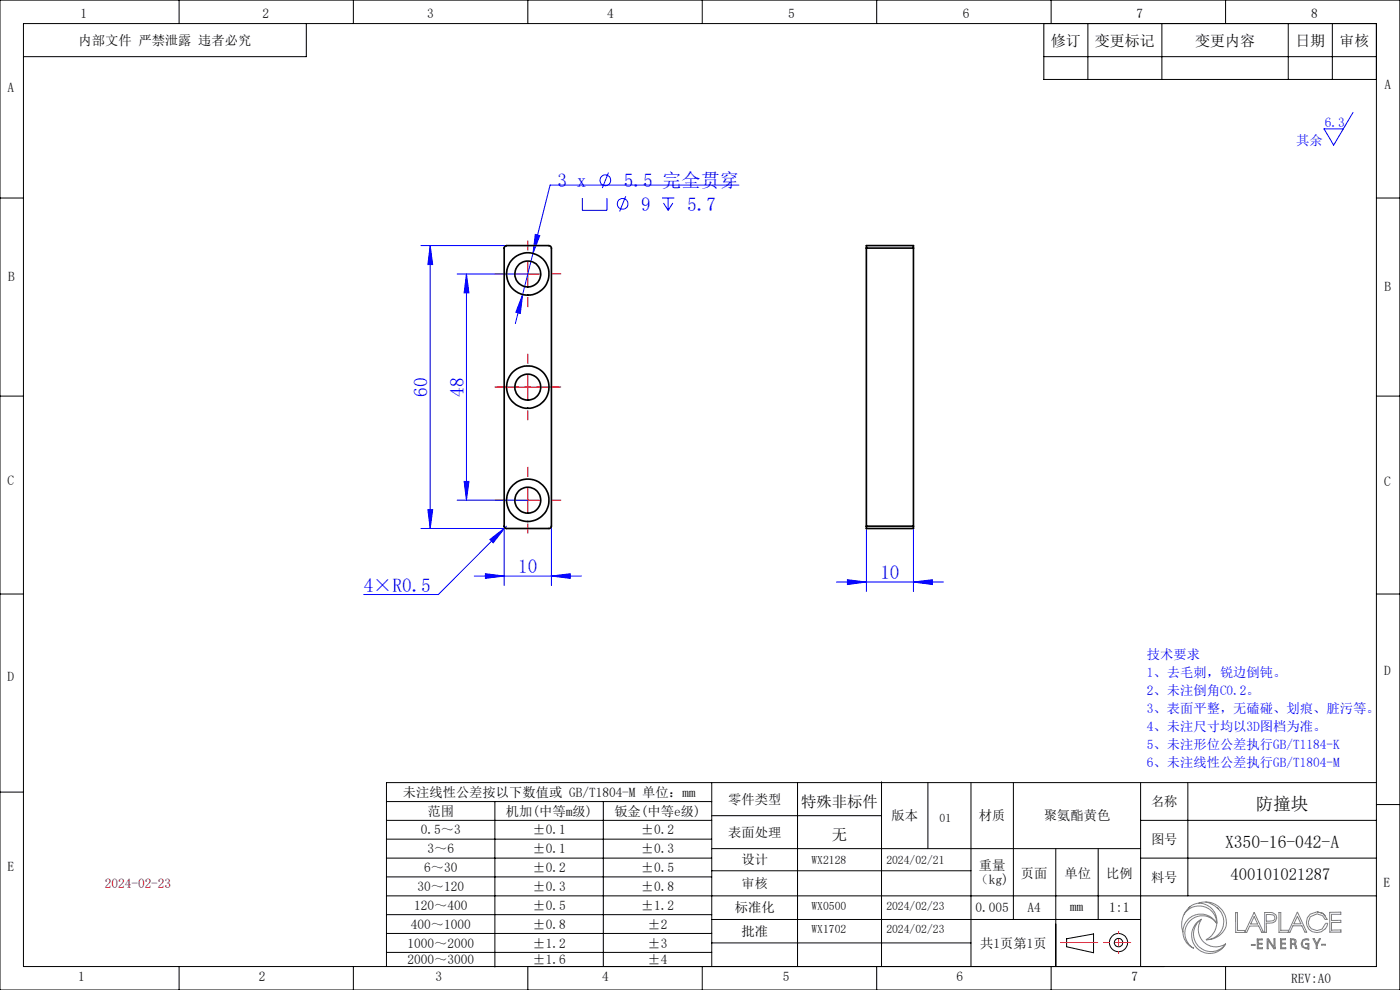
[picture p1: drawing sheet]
<svg xmlns="http://www.w3.org/2000/svg" width="297mm" height="210mm" viewBox="0 0 297 210" stroke-linecap="round" stroke-linejoin="round" font-family="sans-serif">
<g fill="none" stroke="#00f" stroke-width=".21">
<path d="M129.1 36.6l-1.3 3.3M156.8 39.3h-40.1l-7.4 29.3M287 23.9l-4.1 6.9-2-3.5h4.1M89.3 52.1h18.2M91.3 52.1v60M91.3 52.1l.5 4h-1zM97 58.1h15M99 58.1v48M99 58.1l.5 4h-1zM113.6 49.7l.9 .3-1.4 3.8zM123.5 42v2.6h5.3v-2.6M132.8 41.6l-1.4 3.3"/>
<path d="M140.4 42h2.7M140.8 43.1l.9 1.5M141.7 42v2.6M142.7 43.1l-1 1.5M110.9 62.5l-.5 4-1-.3zM89.3 112.1h18.2M90.8 108.1h1l-.5 4zM97 106.1h15M98.5 102.1h1l-.5 4zM103.9 114.4l3.2-2.4-2.5 3.1zM107 111.6v12.6M107.5 111.6l-14.5 14.5h-15.8"/>
<path d="M117 111.6v12.6M183.8 112.1v13.4M193.8 112.1v13.4M100.6 122.2h22.7M103 121.7l4 .5-4 .5zM117 122.2l4-.5v1zM177.4 123.5h22.7M179.8 123l4 .5-4 .5zM193.8 123.5l4-.5v1z"/>
<circle cx="128.4" cy="38.3" r="1.15"/>
<circle cx="132.1" cy="43.2" r="1.14"/>
</g>
<g fill="none" stroke="#000" stroke-width=".21">
<path d="M0 0h297v210h-297zM5 5h287v200h-287zM38 0v5M65 5v7h-60M75 0v5M112 0v5M149 0v5M186 0v5M221.4 5v11.9h70.6M221.4 12h70.6M223 0v5M230.8 5v11.9"/>
<path d="M246.5 5v11.9M260 0v5M273.3 5v11.9M282.6 5v11.9M0 42h5M292 42h5M0 84h5M292 84h5M0 126h5M292 126h5M0 168h5M82 174h69"/>
<path d="M82 170h69M82 178h69M105 170v35.1M128 170v35M151 173h36M151 166v39M169.2 166v39M187 165.8v39.2M196.8 166v14M206 166v39M215 166v29M242 166v39"/>
<path d="M242 174h50M252 166v24M292 166h-210v39M292 170.7h5M82 190h210M82 182h69M82 186h69M82 194h69M82 198h69M151 180h91M151 184.7h55M151 195h91"/>
<path d="M224 180v25M226.3 199.1l5.7-1v4l-5.7-1.3zM233 180v15M242 182h50M38 205v5M75 205v5M82 202h69M112 205v5M149 205v5M151 200h55M186 205v5M223 205v5"/>
<path d="M260 205v5"/>
<circle cx="237.3" cy="199.9" r="1.92"/>
<circle cx="237.3" cy="199.9" r=".89"/>
</g>
<g fill="none" stroke="#808080" stroke-width=".21">
<path d="M251.2 194a3.7 3.7 0 0 1 4.2-1.7 3.7 3.7 0 0 1 2.7 3.6M252.6 192.2a4.9 4.9 0 0 0-1.6 5.6M254.2 191.6a4.3 4.3 0 0 1 4.6 1 4.3 4.3 0 0 1 1.1 4.5 4.4 4.4 0 0 1-4.1 2.2M254.2 191.6a3.3 3.3 0 0 0-2.1 1M254.2 191.6a3.8 3.8 0 0 1 3.9 4.3M254.9 195a3.8 3.8 0 0 0-1 6.1 3.8 3.8 0 0 0 6.1-.9M254.9 195a3.7 3.7 0 0 0 .4 4.7 3.7 3.7 0 0 0 4.7 .5M254.9 195a3.7 3.7 0 0 0-.6 5.7 3.7 3.7 0 0 0 5.7-.5M255.7 191.3a5.7 5.7 0 0 1 2.9 1.6M258.1 192.4a3.8 3.8 0 0 1 1.3 4.3 3.8 3.8 0 0 1-3.6 2.6M258.1 195.9a3.7 3.7 0 0 0-5.7-.5 3.7 3.7 0 0 0 .9 5.7 3.7 3.7 0 0 1-2.3-3.3M258.1 195.9a4.2 4.2 0 0 1-2.3 3.4"/>
<path d="M258.1 195.9a3.8 3.8 0 0 0-4.3-1.9 3.8 3.8 0 0 0-2.8 3.8M264.1 197.7l2-4.1 1.9 4.2h-.3l-.7-1.4-1.9 .1-.6 1.3h-2.4v-4.2h.4v3.8h1.6v.4M266.1 194.4l.7 1.6h-1.5zM266.7 199.2h1.1v.2h-.9v.7h.8v.2h-.8v.7h.9v.3h-1.1zM268.3 193.6a2.75 2.75 0 0 1 2.4 .5l.2 .6a1.5 1.5 0 0 1-1.9 1.1h-.4l.1 2h-.4zM268.6 194l1.5 .1a.69 .69 0 0 1 0 1.2l-1.5 .1zM269 199.4v1.9h-.2v-2.1h.3l1.2 1.8M269 199.4l1.2 1.9h.3v-2.2h-.2v1.9M269 199.4h.1M271.6 199.1h1.1v.2h-.8v.8h.8v.2h-.8v.7h.9v.3h-1.1zM273.3 197.6l2-4.1 1.9 4.2h-.4l-.6-1.3h-1.9l-.7 1.4h-2.3v-4.2h.4v3.7h1.6v.5M274 199.3l.6 .1 .1 .6-.7 .1z"/>
<path d="M275.2 194.4l.8 1.6h-1.5zM276.4 199.3l.7-.2 .5 .1v.3l-.6-.2-.6 .3-.1 .6 .2 .7 .5 .1 .5-.1v-.6h-.5v-.2h.7v1.2h-.2v-.1l-.5 .1-.8-.4-.2-.7zM278.6 199.1h.2l.5 1.1 .6-1.1h.2l-.7 1.3v.8h-.2v-.8zM279.4 193.4l1.1 .3 .7 .6M279.4 193.4l-1.4 .5a2.26 2.26 0 0 0-.1 3.4 2.26 2.26 0 0 0 3.3-.4M279.4 193.4l1.2 .3 1 1.3h-.5l-.5-.8-1.2-.4-1.4 .7-.5 1.1 .2 .8 .5 .6 1.2 .4M281.1 197.1l.4-.6 .2-.6h-.5l-.7 1.2-1.1 .3M282.1 193.5h2.3v.4h-1.9v1.4l1.9-.1v.5h-1.9v1.6h2v.4h-2.4zM265.5 200.4l.7-.1v.2h-.7zM270.3 201h.1M273.8 201.3v-2.2h.6l.4 .2 .2 .4-.1 .4-.3 .1 .4 .3 .1 .7h-.3l-.2-.8-.6-.1v1M274.8 200.8h.1"/>
<path d="M279.3 200.2h.1M280.4 200.3h.8v.2h-.8z"/>
</g>
<path d="M105.5 82.1h13" fill="none" stroke="#f00" stroke-width=".21" stroke-dasharray="15.2 1.3 1.3 1.3" stroke-dashoffset="10.6"/>
<path d="M107 58.1h-2M112 53.1v-2M117 58.1h2M112 77.1v-2M112 63.1v2M107 82.1h-2M112 87.1v2M117 82.1h2M107 106.1h-2M112 101.1v-2M112 111.1v2M117 106.1h2" fill="none" stroke="#f00" stroke-width=".21" stroke-dasharray="15.2 1.3 1.3 1.3"/>
<path d="M109.5 58.1h5M112 55.6v5M112 79.6v5M109.5 82.1h5M109.5 106.1h5M112 103.6v5" fill="none" stroke="#f00" stroke-width=".21"/>
<path d="M225 199.9h14.9" fill="none" stroke="#f00" stroke-width=".21" stroke-dasharray="15.2 1.3 1.3 1.3" stroke-dashoffset="7.4"/>
<path d="M237.3 202.2v-4.6" fill="none" stroke="#f00" stroke-width=".21" stroke-dasharray="15.2 1.3 1.3 1.3" stroke-dashoffset="14.8"/>
<g fill="#00f">
<path d="M117 122.2l4-.5v1zM103 121.7l4 .5-4 .5z"/>
<path d="M110.9 62.5l-1.5 3.7 1 .3zM113.6 49.7l-.5 4.1 1.4-3.8zM103.9 114.4l.7 .7 2.5-3.1zM179.8 123l4 .5-4 .5zM193.8 123.5l4-.5v1z"/>
<path d="M90.8 108.1h1l-.5 4zM91.3 52.1l.5 4h-1z"/>
<path d="M99 58.1l.5 4h-1zM98.5 102.1h1l-.5 4z"/>
</g>
<g fill="none" stroke="#000" stroke-width=".35">
<path d="M107.1 52.3l.4-.2h9l.3 .2 .2 .3v59a.49 .49 0 0 1-.5 .5h-9.1l-.4-.4v-59.2zM183.8 52.6v-.5h10v.5M183.8 52.6h10M183.8 52.6v59M193.8 52.6v59M183.8 111.6v.5h10v-.5M183.8 111.6h10"/>
<circle cx="112" cy="58.1" r="4.5"/>
<circle cx="112" cy="58.1" r="2.74"/>
<circle cx="112" cy="82.1" r="4.5"/>
<circle cx="112" cy="82.1" r="2.75"/>
<circle cx="112" cy="106.1" r="4.5"/>
<circle cx="112" cy="106.1" r="2.74"/>
</g>
<g font-size="4.1" fill="#00f">
<text x="118.3" y="39.7">3 x</text>
<text x="132.4" y="39.7">5.5 完全贯穿</text>
<text x="136" y="44.7">9</text>
<text x="145.8" y="44.7">5.7</text>
<text x="90.7" y="84.1" transform="rotate(-90 90.7 84.1)">60</text>
<text x="98.4" y="84.1" transform="rotate(-90 98.4 84.1)">48</text>
<text x="77.2" y="125.5">4×R0.5</text>
<text x="110" y="121.6">10</text>
<text x="186.8" y="122.9">10</text>
</g>
<g font-size="3.7">
<text x="266.4" y="171.9">防撞块</text>
<text x="259.9" y="179.8">X350-16-042-A</text>
</g>
<text font-size="3.5" x="261.1" y="186.6">400101021287</text>
<g font-size="3.3">
<text x="170" y="171.3">特殊非标件</text>
<text x="176.5" y="178.2">无</text>
</g>
<g font-size="3.2">
<text x="222.9" y="9.8">修订</text>
<text x="232.3" y="9.8">变更标记</text>
<text x="253.5" y="9.8">变更内容</text>
<text x="274.8" y="9.8">日期</text>
<text x="284.2" y="9.8">审核</text>
</g>
<text font-size="2.9" x="235.3" y="193.4">1:1</text>
<g font-size="2.8">
<text x="17.1" y="3.7">1</text>
<text x="55.7" y="3.7">2</text>
<text x="90.6" y="3.7">3</text>
<text x="128.8" y="3.7">4</text>
<text x="167.2" y="3.7">5</text>
<text x="204.2" y="3.7">6</text>
<text x="241.1" y="3.7">7</text>
<text x="278.2" y="3.7">8</text>
<text x="16.7" y="9.6">内部文件 严禁泄露 违者必究</text>
<text x="1.6" y="19.4">A</text>
<text x="293.7" y="18.9">A</text>
<text x="1.7" y="59.6">B</text>
<text x="293.7" y="61.8">B</text>
<text x="1.6" y="103">C</text>
<text x="293.6" y="103">C</text>
<text x="293.6" y="143.3">D</text>
<text x="1.6" y="144.5">D</text>
<text x="85.5" y="169.1">未注线性公差按以下数值或 GB/T1804-M 单位：mm</text>
<text x="90.7" y="173">范围</text>
<text x="107.3" y="173">机加(中等m级)</text>
<text x="130.3" y="173">钣金(中等e级)</text>
<text x="154.5" y="170.5">零件类型</text>
<text x="244.2" y="171.1">名称</text>
<text x="89.3" y="177">0.5～3</text>
<text x="113" y="177">±0.1</text>
<text x="136" y="177">±0.2</text>
<text x="154.5" y="177.5">表面处理</text>
<text x="189.1" y="174">版本</text>
<text x="207.7" y="174">材质</text>
<text x="221.4" y="174">聚氨酯黄色</text>
<text x="244.2" y="179">图号</text>
<text x="1.6" y="184.8">E</text>
<text x="90" y="185">6～30</text>
<text x="90.7" y="181">3～6</text>
<text x="113" y="181">±0.1</text>
<text x="113" y="185">±0.2</text>
<text x="136" y="181">±0.3</text>
<text x="136" y="185">±0.5</text>
<text x="157.3" y="183.3">设计</text>
<text x="207.7" y="184.6">重量</text>
<text x="88.6" y="189.1">30～120</text>
<text x="113" y="189.1">±0.3</text>
<text x="136" y="189.1">±0.8</text>
<text x="157.3" y="188.4">审核</text>
<text x="207" y="187.4">（kg)</text>
<text x="216.5" y="186.3">页面</text>
<text x="225.8" y="186.3">单位</text>
<text x="234.7" y="186.2">比例</text>
<text x="244.2" y="187.1">料号</text>
<text x="293.5" y="188.1">E</text>
<text x="87.1" y="197">400～1000</text>
<text x="87.9" y="193">120～400</text>
<text x="113" y="193">±0.5</text>
<text x="113" y="197">±0.8</text>
<text x="136" y="193">±1.2</text>
<text x="137.4" y="197">±2</text>
<text x="155.9" y="193.5">标准化</text>
<text x="207" y="193.5">0.005</text>
<text x="218" y="193.5">A4</text>
<text x="227" y="193.2">mm</text>
<text x="86.4" y="201">1000～2000</text>
<text x="113" y="201">±1.2</text>
<text x="137.4" y="201">±3</text>
<text x="157.3" y="198.5">批准</text>
<text x="207.9" y="201">共1页第1页</text>
<text x="16.6" y="208.2">1</text>
<text x="54.9" y="208.2">2</text>
<text x="86.4" y="204.5">2000～3000</text>
<text x="92.4" y="208.2">3</text>
<text x="113" y="204.5">±1.6</text>
<text x="127.8" y="208.2">4</text>
<text x="137.4" y="204.5">±4</text>
<text x="166" y="208.2">5</text>
<text x="202.9" y="208.2">6</text>
<text x="240" y="208.2">7</text>
<text x="273.9" y="208.5">REV:A0</text>
</g>
<g font-size="2.8" fill="#00f">
<text x="281.1" y="26.9">6.3</text>
<text x="275" y="30.8">其余</text>
<text x="243.3" y="139.8">技术要求</text>
<text x="243.3" y="143.6">1、去毛刺，锐边倒钝。</text>
<text x="243.3" y="147.5">2、未注倒角C0.2。</text>
<text x="243.3" y="151.3">3、表面平整，无磕碰、划痕、脏污等。</text>
<text x="243.3" y="155.1">4、未注尺寸均以3D图档为准。</text>
<text x="243.3" y="158.9">5、未注形位公差执行GB/T1184-K</text>
<text x="243.3" y="162.7">6、未注线性公差执行GB/T1804-M</text>
</g>
<text font-size="2.8" fill="#8b0000" x="22.2" y="188.4">2024-02-23</text>
<g font-size="2.5">
<text x="199.3" y="174.4">01</text>
<text x="172.2" y="183.2">WX2128</text>
<text x="188" y="183.2">2024/02/21</text>
<text x="172.2" y="193.1">WX0500</text>
<text x="188" y="193.1">2024/02/23</text>
<text x="172.2" y="198">WX1702</text>
<text x="188" y="198">2024/02/23</text>
</g>
</svg>
